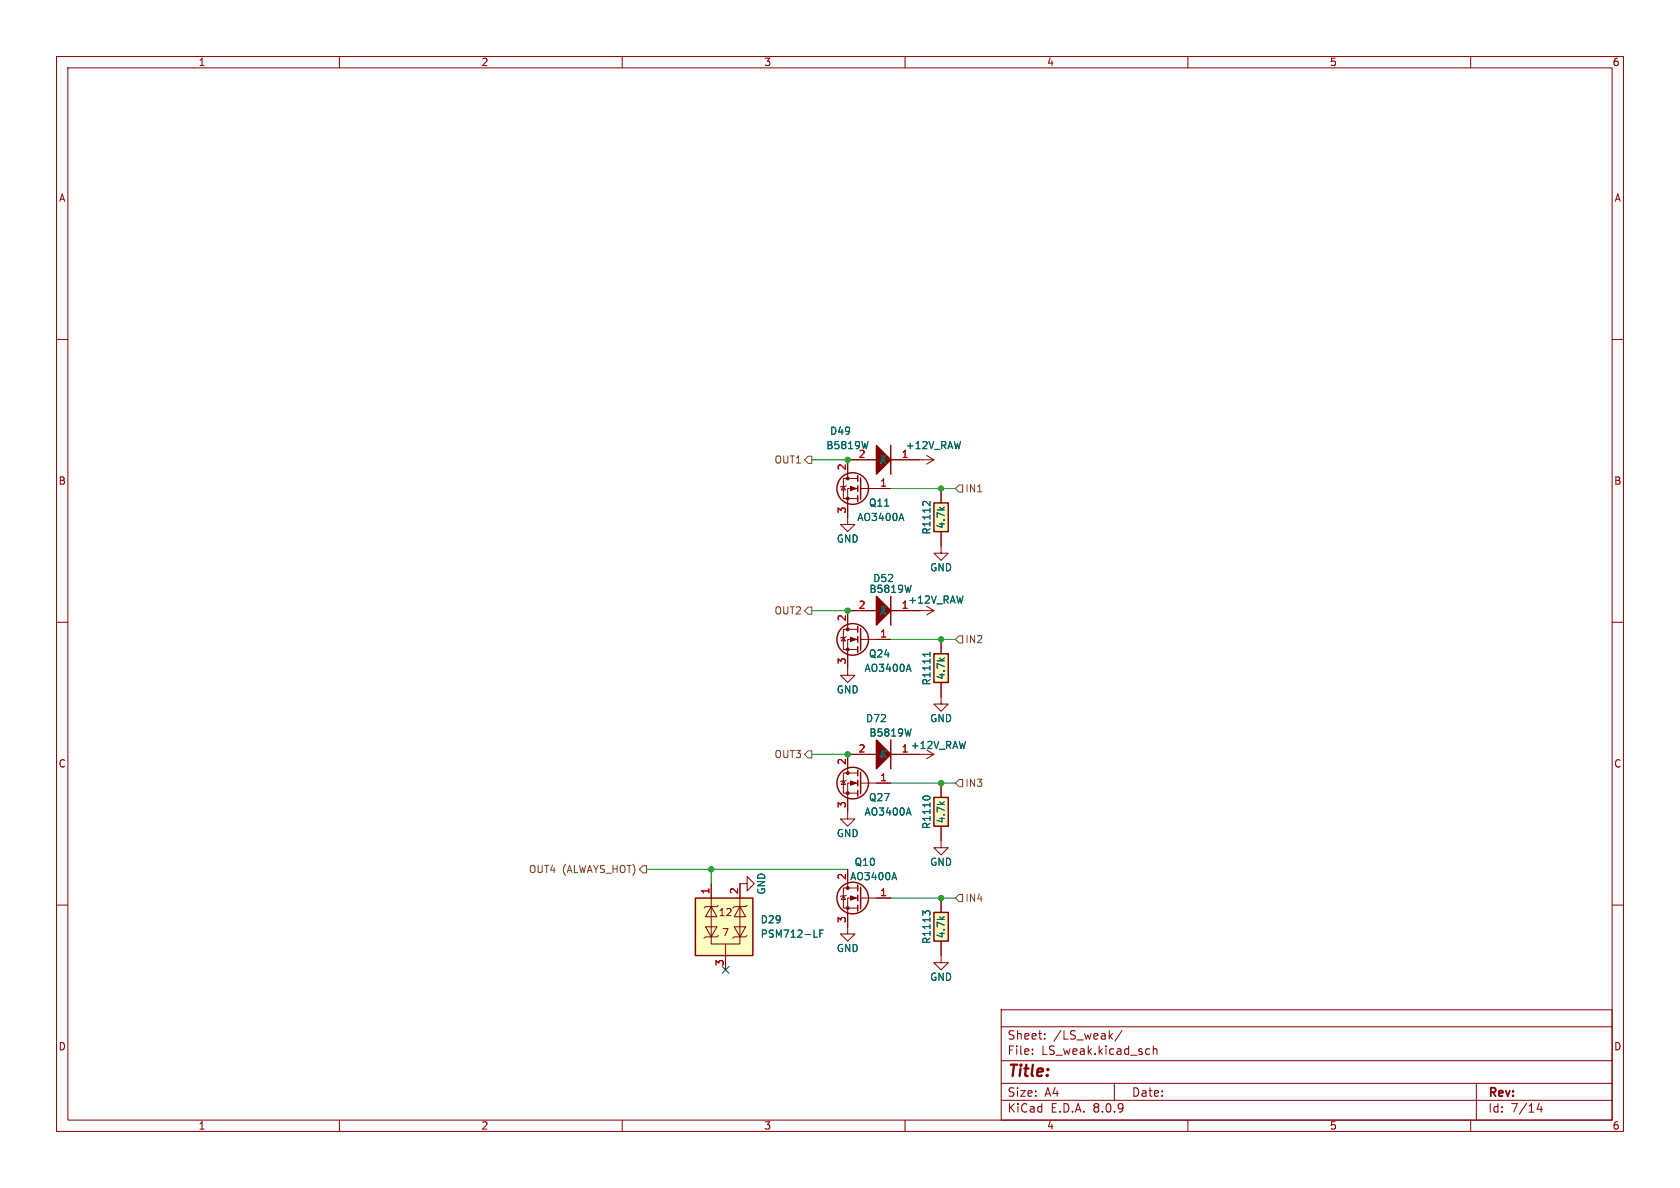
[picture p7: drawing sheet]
<svg xmlns="http://www.w3.org/2000/svg" width="297mm" height="210mm" viewBox="0 0 297 210" stroke-linecap="round" stroke-linejoin="round" font-family="sans-serif">
<g fill="none" stroke="#840000" stroke-width=".18">
<path d="M10 10h277v190h-277zM12 12h273v186h-273zM60 10v2M110 10v2M160 10v2M210 10v2M260 10v2M10 60h2M285 60h2M149.9 81.3h5M157.5 81.3h5.1M10 110h2"/>
<path d="M149.9 118.1v1.3h-1.3l1.3 1.3 1.2-1.3h-1.2M149.9 108h5M157.5 108h5.1M285 110h2M10 160h2M177 178.5h108v19.5h-108zM285 160h2M60 198v2M110 198v2M160 198v2M177 194.5h108M177 191.5h108"/>
<path d="M177 187.5h108M177 181.5h108M182.5 186.3v.1M182.5 185.5v.1M184.7 183.6v.1M184.7 182.8v.1M197 191.5v3M198.4 182.1l-1.3 2M203.1 185.4l.1 .1M203.2 186.3l-.1 .1M203.9 184.9v1.5M203.9 185.5l.2-.1 .4 .1v.9"/>
<path d="M210 198v2M260 198v2M261 191.5v6.5M272.1 195l-.4 1.1h1M272.5 195.6v1"/>
</g>
<path d="M157.5 78.7v5.1M157.5 105.4v5.1" fill="none" stroke="#840000" stroke-width=".25"/>
<g fill="#840000" stroke="#840000" stroke-width=".25">
<path d="M154.9 78.7l2.6 2.6-2.6 2.5z"/>
<path d="M154.9 105.4l2.6 2.6-2.6 2.5z"/>
</g>
<path d="M153.5 78l-.3 1.3M161.1 103.4l-.3 1.3" fill="none" stroke="#006464" stroke-width=".18"/>
<path d="M165.1 161.3h2.5v5.1h-2.5z" fill="#ffffc2"/>
<g fill="none" stroke="#840000" stroke-width=".25">
<path d="M151.6 110.7v1.1M151.6 112.5v1M151.6 114.3v1M152.1 111.1v3.8M151.6 156.5v1M151.6 158.2v1.1M152.1 156.8v3.9M151.6 160v1M165.1 161.3h2.5v5.1h-2.5z"/>
<circle cx="150.7" cy="113" r="2.79"/>
<circle cx="150.7" cy="158.7" r="2.79"/>
</g>
<g fill="none" stroke="#840000" stroke-width=".18">
<path d="M149.9 91.4v1.3h-1.3l1.3 1.3 1.2-1.3h-1.2M149.1 112.6l.4 .7h-.8zM149.6 112.5l-.1 .1h-.8l-.1 .2M149.9 108v3.3M151.6 113h-1.7v5.1M151.6 111.3h-2.5v3.5h2.5M152.1 113h5.4M149.1 158.4l.4 .6h-.8zM149.6 158.2l-.1 .2h-.8l-.1 .1M149.9 153.7v3.3M151.6 158.8h-1.7v6.3h-1.3l1.3 1.3 1.2-1.3h-1.2M151.6 157h-2.5v3.5h2.5"/>
<path d="M152.1 158.8h5.4M166.4 148.6v1.3h1.2l-1.2 1.2-1.3-1.2h1.3M166.4 158.8v2.5M166.4 166.4v3.8h1.2l-1.2 1.3-1.3-1.3h1.3"/>
</g>
<path d="M160.6 117.4l.5 1.3M158.1 154.2l.4 1.3M163.6 161.4l-.5-.4v.8M163.6 161.3l.3-.3h.3l.2 .3" fill="none" stroke="#006464" stroke-width=".18"/>
<g fill="#840000" stroke="#840000" stroke-width=".18">
<path d="M150.4 112.6l1 .4-1 .4z"/>
<path d="M150.4 158.4l1 .4-1 .3z"/>
<circle cx="149.9" cy="114.8" r=".25"/>
<circle cx="149.9" cy="111.3" r=".25"/>
<circle cx="149.9" cy="160.5" r=".25"/>
<circle cx="149.9" cy="157" r=".25"/>
</g>
<path d="M122.9 158.8h10.2v10.1h-10.2z" fill="#ffffc2"/>
<g fill="none" stroke="#840000" stroke-width=".25">
<path d="M151.6 84.1v1M151.6 85.9v1M151.6 87.6v1M152.1 84.5v3.8M151.6 136.1v1.1M151.6 137.9v1M151.6 139.7v1M152.1 136.5v3.8M157.5 130.8v5.1M122.9 158.8h10.2v10.1h-10.2z"/>
<circle cx="150.7" cy="86.4" r="2.79"/>
<circle cx="150.7" cy="138.4" r="2.79"/>
</g>
<g fill="none" stroke="#840000" stroke-width=".18">
<path d="M149.1 86l.4 .6h-.8zM149.6 85.9l-.1 .1h-.8l-.1 .1M149.9 81.3v3.3M151.6 86.4h-1.7v5M151.6 84.6h-2.5v3.5h2.5M152.1 86.4h5.4M149.1 138l.4 .7h-.8zM149.6 137.9l-.1 .1h-.8l-.1 .2M151.6 138.4h-1.7v6.4h-1.3l1.3 1.3 1.2-1.3h-1.2M151.6 136.7h-2.5v3.5h2.5M152.1 138.4h5.4M154.9 133.4h-5v3.3"/>
<path d="M157.5 133.4h5.1M125.7 156.2v10.7h2.6M132.1 156.2v-1.3l1.2 1.3-1.2 1.3v-1.3h-1.3v10.7h-2.5v4.6M124.7 163.8h2l-1 1.8zM125.7 160.3l1 1.8h-2zM127 160l-.3 .3h-2l-.2 .2M127 165.4l-.3 .2h-2l-.2 .3M129.8 163.8h2l-1 1.8zM130.8 160.3l1 1.8h-2zM132.1 160l-.3 .3h-2l-.3 .2M132.1 165.4l-.3 .2h-2l-.3 .3"/>
</g>
<path d="M159.4 90.7l.4 1.3M161.1 128.8l-.3 1.3M160.6 142.8l.5 1.3M143.9 165.7h.6M144.9 165h.5M145.5 164.4h-.6v1.3" fill="none" stroke="#006464" stroke-width=".18"/>
<g fill="#840000" stroke="#840000" stroke-width=".18">
<path d="M150.4 86l1 .4-1 .3z"/>
<path d="M150.4 138l1 .4-1 .4z"/>
<circle cx="149.9" cy="88.1" r=".25"/>
<circle cx="149.9" cy="84.6" r=".25"/>
<circle cx="149.9" cy="140.2" r=".25"/>
<circle cx="149.9" cy="136.7" r=".25"/>
</g>
<path d="M154.9 130.8l2.6 2.6-2.6 2.5z" fill="#840000" stroke="#840000" stroke-width=".25"/>
<path d="M165.1 115.6h2.5v5.1h-2.5z" fill="#ffffc2"/>
<path d="M165.1 115.6h2.5v5.1h-2.5z" fill="none" stroke="#840000" stroke-width=".25"/>
<path d="M162.6 108h2.5M163.8 107.2l1.3 .8M165.1 108l-1.3 .7M166.4 113v2.6M166.4 120.7v2.5" fill="none" stroke="#840000" stroke-width=".18"/>
<path d="M164.4 115.3v.7M164.4 115.7h-1.3l.3 .2" fill="none" stroke="#006464" stroke-width=".18"/>
<path d="M165.1 88.9h2.5v5.1h-2.5z" fill="#ffffc2"/>
<path d="M165.1 88.9h2.5v5.1h-2.5z" fill="none" stroke="#840000" stroke-width=".25"/>
<path d="M166.4 94v3.8h1.2l-1.2 1.3-1.3-1.3h1.3M166.4 86.4v2.5M165.1 133.4l-1.3 .7M166.4 123.2v1.3h1.2l-1.2 1.2-1.3-1.2h1.3" fill="none" stroke="#840000" stroke-width=".18"/>
<path d="M164.4 88.6v.8l-.7-.7-.3-.1-.3 .3" fill="none" stroke="#006464" stroke-width=".18"/>
<path d="M165.1 141h2.5v5.1h-2.5z" fill="#ffffc2"/>
<path d="M165.1 141h2.5v5.1h-2.5z" fill="none" stroke="#840000" stroke-width=".25"/>
<g fill="none" stroke="#840000" stroke-width=".18">
<path d="M149.9 88.9v2.5M154.9 81.3h-5v2.5M154.9 86.4h2.6M157.5 81.3h7.6M163.8 80.5l1.3 .8M165.1 81.3l-1.3 .7M166.4 86.4v2.5M166.4 94v2.5M149.9 115.6v2.5M154.9 108h-5v2.5M154.9 113h2.6M157.5 108h5.1"/>
<path d="M166.4 113v2.6M154.9 133.4h-5v2.5M154.9 138.4h2.6M157.5 133.4h5.1M166.4 120.7v2.5M166.4 138.4v2.6M125.7 156.2v2.6M130.8 156.2v2.6M149.9 141v2.5M149.9 153.7v2.5M154.9 158.8h2.6M166.4 146.1v2.5"/>
<path d="M166.4 158.8v2.5M128.3 168.9v2.6M149.9 161.3v2.5M166.4 166.4v2.5"/>
</g>
<g fill="none" stroke="#006464" stroke-width=".18">
<path d="M153.5 78l-.3 1.3M159.4 90.7l.4 1.3M164.4 88.6v.8l-.7-.7-.3-.1-.3 .3M160.6 117.4l.5 1.3M161.1 103.4l-.3 1.3M164.4 115.3v.7M164.4 115.7h-1.3l.3 .2M161.1 128.8l-.3 1.3M158.1 154.2l.4 1.3M160.6 142.8l.5 1.3M163.1 141a.79 .79 0 0 1 1.3 0M143.9 165.7h.6"/>
<path d="M144.9 165h.5M145.5 164.4h-.6v1.3M163.6 161.4l-.5-.4v.8M163.6 161.3l.3-.3h.3l.2 .3"/>
</g>
<path d="M142.9 80.6h.6v1.3h-.6l-.7-.6zM169.5 85.7h.7v1.3h-.7l-.6-.6zM142.9 107.3h.6v1.3h-.6l-.7-.6zM169.5 112.4h.7v1.3h-.7l-.6-.7zM142.9 132.7h.6v1.3h-.6l-.7-.6zM169.5 137.8h.7v1.3h-.7l-.6-.7zM113.7 153h.6v1.3h-.6l-.7-.6zM169.5 158.1h.7v1.3h-.7l-.6-.6z" fill="none" stroke="#725600" stroke-width=".18"/>
<path d="M143.5 81.3h6.4M157.5 86.4h11.4M143.5 108h6.4M157.5 113h11.4M143.5 133.4h6.4M157.5 138.4h11.4M114.3 153.7h35.6M125.7 153.7v2.5M157.5 158.8h11.4" fill="none" stroke="#009600" stroke-width=".18"/>
<path d="M127.7 170.8l1.2 1.3M128.9 170.8l-1.2 1.3" fill="none" stroke="#000084" stroke-width=".18"/>
<g fill="#009600" stroke="#009600" stroke-width=".18">
<circle cx="166.4" cy="138.4" r=".46"/>
<circle cx="125.7" cy="153.7" r=".46"/>
<circle cx="149.9" cy="133.4" r=".46"/>
<circle cx="166.4" cy="158.8" r=".46"/>
<circle cx="149.9" cy="108" r=".46"/>
<circle cx="149.9" cy="81.3" r=".46"/>
<circle cx="166.4" cy="113" r=".46"/>
<circle cx="166.4" cy="86.4" r=".46"/>
</g>
<text font-size="2.8" fill="#840000" x="178" y="190.9">Title:</text>
<g font-size="2.1" fill="#840000">
<text x="178" y="184">Sheet:</text>
<text x="186.2" y="184">/LS_weak/</text>
<text x="178" y="186.7">File:</text>
<text x="184.1" y="186.7">LS_weak.kicad_sch</text>
<text x="178" y="196.9">KiCad</text>
<text x="178" y="194.1">Size:</text>
<text x="184.7" y="194.1">A4</text>
<text x="185.7" y="196.9">E.D.A.</text>
<text x="193.3" y="196.9">8.0.9</text>
<text x="200" y="194.1">Date:</text>
<text x="263" y="194.3">Rev:</text>
<text x="263" y="196.9">Id:</text>
<text x="267.1" y="196.9">7/14</text>
</g>
<g font-size="1.8" fill="#840000">
<text x="35" y="11.9">1</text>
<text x="85" y="11.9">2</text>
<text x="135" y="11.9">3</text>
<text x="185" y="11.9">4</text>
<text x="235" y="11.9">5</text>
<text x="285" y="11.9">6</text>
<text x="10.3" y="35.9">A</text>
<text x="285.3" y="35.9">A</text>
<text x="10.3" y="85.9">B</text>
<text x="285.3" y="85.9">B</text>
<text x="10.3" y="135.9">C</text>
<text x="285.3" y="135.9">C</text>
<text x="126.9" y="162.2">12</text>
<text x="127.6" y="165.7">7</text>
<text x="10.3" y="185.9">D</text>
<text x="285.3" y="185.9">D</text>
<text x="35" y="199.9">1</text>
<text x="85" y="199.9">2</text>
<text x="135" y="199.9">3</text>
<text x="185" y="199.9">4</text>
<text x="235" y="199.9">5</text>
<text x="285" y="199.9">6</text>
</g>
<g font-size="1.8" fill="#006464">
<text x="146.6" y="77.1">D49</text>
<text x="146" y="79.6">B5819W</text>
<text x="155.5" y="82.1">K</text>
<text x="160" y="79.6">+12V_RAW</text>
<text x="153.5" y="89.8">Q11</text>
<text x="151.5" y="92.3">AO3400A</text>
<text x="164.7" y="94.6" transform="rotate(-90 164.7 94.6)">R1112</text>
<text x="167.2" y="93.6" transform="rotate(-90 167.2 93.6)">4.7k</text>
<text x="147.8" y="96.1">GND</text>
<text x="164.3" y="101.2">GND</text>
<text x="153.6" y="105">B5819W</text>
<text x="154.3" y="103.1">D52</text>
<text x="160.5" y="106.9">+12V_RAW</text>
<text x="155.5" y="108.8">K</text>
<text x="152.7" y="119">AO3400A</text>
<text x="153.5" y="116.4">Q24</text>
<text x="147.8" y="122.8">GND</text>
<text x="164.7" y="121.3" transform="rotate(-90 164.7 121.3)">R1111</text>
<text x="167.2" y="120.2" transform="rotate(-90 167.2 120.2)">4.7k</text>
<text x="153" y="127.9">D72</text>
<text x="153.6" y="130.4">B5819W</text>
<text x="164.3" y="127.9">GND</text>
<text x="155.5" y="134.2">K</text>
<text x="160.9" y="132.6">+12V_RAW</text>
<text x="153.5" y="141.8">Q27</text>
<text x="147.8" y="148.2">GND</text>
<text x="152.7" y="144.4">AO3400A</text>
<text x="164.7" y="146.7" transform="rotate(-90 164.7 146.7)">R1110</text>
<text x="167.2" y="145.6" transform="rotate(-90 167.2 145.6)">4.7k</text>
<text x="150.2" y="155.8">AO3400A</text>
<text x="151" y="153.3">Q10</text>
<text x="164.3" y="153.3">GND</text>
<text x="135.5" y="158.2" transform="rotate(-90 135.5 158.2)">GND</text>
<text x="134.4" y="166">PSM712-LF</text>
<text x="134.4" y="163.4">D29</text>
<text x="164.7" y="167" transform="rotate(-90 164.7 167)">R1113</text>
<text x="167.2" y="166" transform="rotate(-90 167.2 166)">4.7k</text>
<text x="147.8" y="168.5">GND</text>
<text x="164.3" y="173.6">GND</text>
</g>
<g font-size="1.8" fill="#725600">
<text x="136.8" y="82.1">OUT1</text>
<text x="170.6" y="87.2">IN1</text>
<text x="136.8" y="108.8">OUT2</text>
<text x="170.6" y="113.9">IN2</text>
<text x="136.8" y="134.2">OUT3</text>
<text x="170.6" y="139.3">IN3</text>
<text x="93.4" y="154.5">OUT4</text>
<text x="99.4" y="154.5">(ALWAYS_HOT)</text>
<text x="170.6" y="159.6">IN4</text>
</g>
<g font-size="1.8" fill="#a90000">
<text x="149.6" y="83.3" transform="rotate(-90 149.6 83.3)">2</text>
<text x="151.7" y="81">2</text>
<text x="159.3" y="81">1</text>
<text x="155.5" y="86.1">1</text>
<text x="149.6" y="90.9" transform="rotate(-90 149.6 90.9)">3</text>
<text x="151.7" y="107.7">2</text>
<text x="159.3" y="107.7">1</text>
<text x="149.6" y="109.9" transform="rotate(-90 149.6 109.9)">2</text>
<text x="155.5" y="112.8">1</text>
<text x="149.6" y="117.5" transform="rotate(-90 149.6 117.5)">3</text>
<text x="149.6" y="135.3" transform="rotate(-90 149.6 135.3)">2</text>
<text x="151.7" y="133.1">2</text>
<text x="159.3" y="133.1">1</text>
<text x="149.6" y="142.9" transform="rotate(-90 149.6 142.9)">3</text>
<text x="155.5" y="138.2">1</text>
<text x="149.6" y="155.6" transform="rotate(-90 149.6 155.6)">2</text>
<text x="125.5" y="158.2" transform="rotate(-90 125.5 158.2)">1</text>
<text x="130.6" y="158.2" transform="rotate(-90 130.6 158.2)">2</text>
<text x="155.5" y="158.5">1</text>
<text x="149.6" y="163.3" transform="rotate(-90 149.6 163.3)">3</text>
<text x="128" y="170.9" transform="rotate(-90 128 170.9)">3</text>
</g>
</svg>
